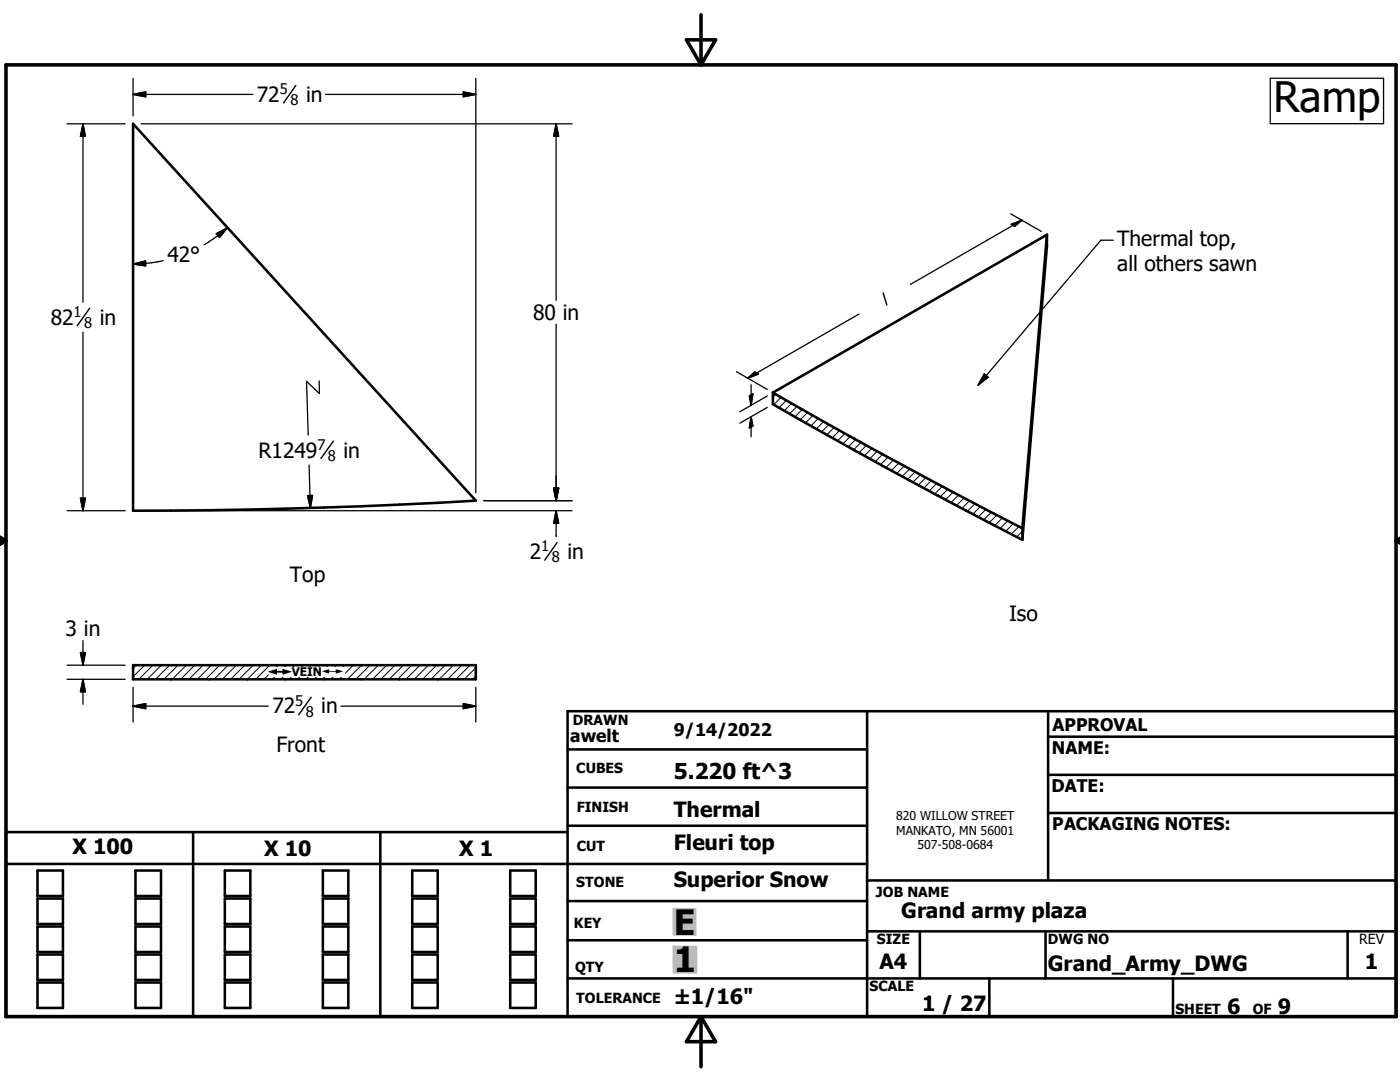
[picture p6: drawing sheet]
<svg xmlns="http://www.w3.org/2000/svg" width="279mm" height="216mm" viewBox="0 0 279 216" stroke-linecap="round" stroke-linejoin="round" font-family="sans-serif">
<g fill="none" stroke="#000" stroke-width=".51">
<path d="M26.6 24.7l68.4 75.2a1187.4 1187.4 0 0 1-68.4 2zM208.9 46.8l-54.7 31.5M208.9 46.8v2.3l-4.9 58.6M208.9 46.8l-4.9 58.6M154.2 78.3v2.4a1193.2 1193.2 0 0 0 49.8 27M154.2 78.3a1130.1 1130.1 0 0 0 49.8 27.1M204 105.4v2.3M26.6 132.7h68.4v2.8h-68.4zM113.3 149.5h59.7M113.3 157.2h59.7M173 141.9v61M209.2 147h69.4"/>
<path d="M209.2 154.6h69.4M209.2 141.9v33.8M1.2 172.4h171.8M7.5 173.7h5.1v5.1h-5.1zM7.5 179.3h5.1v5.1h-5.1zM27 173.7h5.1v5.1h-5.1zM27 179.3h5.1v5.1h-5.1zM38.5 166v36.9M44.9 173.7h5.1v5.1h-5.1zM44.9 179.3h5.1v5.1h-5.1zM64.4 173.7h5.1v5.1h-5.1zM64.4 179.3h5.1v5.1h-5.1z"/>
<path d="M75.9 166v36.9M82.3 173.7h5.1v5.1h-5.1zM82.3 179.3h5.1v5.1h-5.1zM101.8 173.7h5.1v5.1h-5.1zM101.8 179.3h5.1v5.1h-5.1zM113.3 166h-112.1v36.9h277.4v-61h-165.3v61M113.3 179.8h59.7M113.3 164.8h59.7M173 175.7h105.6M209.2 162.2h69.4M7.5 184.9h5.1v5.1h-5.1zM7.5 190.5h5.1v5h-5.1z"/>
<path d="M7.5 196h5.1v5.1h-5.1zM27 190.5h5.1v5h-5.1zM27 196h5.1v5.1h-5.1zM27 184.9h5.1v5.1h-5.1zM44.9 190.5h5.1v5h-5.1zM44.9 196h5.1v5.1h-5.1zM44.9 184.9h5.1v5.1h-5.1zM64.4 190.5h5.1v5h-5.1zM64.4 196h5.1v5.1h-5.1zM64.4 184.9h5.1v5.1h-5.1zM82.3 190.5h5.1v5h-5.1zM82.3 196h5.1v5.1h-5.1z"/>
<path d="M82.3 184.9h5.1v5.1h-5.1zM101.8 190.5h5.1v5h-5.1zM101.8 196h5.1v5.1h-5.1zM101.8 184.9h5.1v5.1h-5.1zM113.3 187.6h59.7M113.3 195.2h165.3M173 185.8h105.6M183.6 185.8v9.4M197.4 195.2v7.7M208.7 185.8v9.4M234.1 195.2v7.7M268.9 185.8v9.4"/>
</g>
<g fill="none" stroke="#000" stroke-width=".2">
<path d="M154.8 78.7l-.6 .5M155.9 79.3l-1.5 1.5M156.9 79.9l-1.4 1.4M158 80.5l-1.5 1.5M159.1 81.1l-1.5 1.5M160.1 81.7l-1.4 1.5M161.2 82.3l-1.5 1.5M162.2 82.9l-1.4 1.5M163.3 83.5l-1.5 1.5M164.4 84.1l-1.5 1.5M165.4 84.7l-1.5 1.5M166.5 85.3l-1.5 1.5"/>
<path d="M167.6 85.9l-1.5 1.5M168.6 86.5l-1.5 1.5M169.7 87.1l-1.5 1.5M170.8 87.7l-1.5 1.5M171.9 88.3l-1.5 1.4M172.9 88.9l-1.5 1.5M174 89.5l-1.5 1.4M175.1 90.1l-1.5 1.5M176.2 90.6l-1.5 1.5M177.2 91.2l-1.5 1.5M178.3 91.8l-1.5 1.5M179.4 92.4l-1.5 1.5"/>
<path d="M180.5 93l-1.6 1.5M181.5 93.6l-1.5 1.5M182.6 94.2l-1.5 1.4M183.7 94.7l-1.5 1.5M184.8 95.3l-1.5 1.5M185.9 95.9l-1.5 1.5M186.9 96.5l-1.5 1.5M188 97.1l-1.5 1.5M189.1 97.6l-1.5 1.5M190.2 98.2l-1.5 1.5M191.3 98.8l-1.5 1.5M192.4 99.4l-1.5 1.5"/>
<path d="M193.5 99.9l-1.5 1.6M194.6 100.5l-1.5 1.5M195.7 101.1l-1.6 1.5M196.8 101.7l-1.6 1.5M197.9 102.2l-1.6 1.5M198.9 102.8l-1.5 1.5M200 103.4l-1.5 1.5M201.1 103.9l-1.5 1.5M202.2 104.5l-1.5 1.5M203.3 105.1l-1.5 1.5M204 107.7h.1M204 106l-1.1 1.1"/>
<path d="M27.2 132.7l-.6 .7M28.9 132.7l-2.3 2.3M30.5 132.7l-2.8 2.8M32.2 132.7l-2.8 2.8M33.9 132.7l-2.9 2.8M35.5 132.7l-2.8 2.8M37.2 132.7l-2.8 2.8M38.9 132.7l-2.9 2.8M40.5 132.7l-2.8 2.8M42.2 132.7l-2.8 2.8M43.9 132.7l-2.9 2.8M45.5 132.7l-2.8 2.8"/>
<path d="M47.2 132.7l-2.8 2.8M48.9 132.7l-2.9 2.8M50.5 132.7l-2.8 2.8M52.2 132.7l-2.9 2.8M53.9 132.7l-2.9 2.8M55.5 132.7l-2.8 2.8M57.2 132.7l-2.8 2.8M58.8 132.7l-2.8 2.8M60.5 132.7l-2.8 2.8M62.2 132.7l-2.9 2.8M63.8 132.7l-2.8 2.8M65.5 132.7l-2.8 2.8"/>
<path d="M67.2 132.7l-2.8 2.8M68.8 132.7l-2.8 2.8M70.5 132.7l-2.8 2.8M72.2 132.7l-2.9 2.8M73.8 132.7l-2.8 2.8M75.5 132.7l-2.8 2.8M77.2 132.7l-2.8 2.8M78.8 132.7l-2.8 2.8M80.5 132.7l-2.8 2.8M82.2 132.7l-2.9 2.8M83.8 132.7l-2.8 2.8M85.5 132.7l-2.8 2.8"/>
<path d="M87.1 132.7l-2.8 2.8M88.8 132.7l-2.8 2.8M90.5 132.7l-2.8 2.8M92.2 132.7l-2.9 2.8M93.8 132.7l-2.8 2.8M95 134.9l-.7 .6M95 133.2l-2.3 2.3"/>
</g>
<path d="M1.2 12.9h277.4v190h-277.4zM137 7.9h5.8l-2.9 5zM139.9 2.9v10M-.1 107.9h1.3M-.1 107.2l1.3 .7M1.2 107.9l-1.2 .7M278.6 107.9h.8M278.6 107.9l.8 .5M279.4 107.4l-.8 .5M139.9 202.9v10M139.9 202.9l2.9 5h-5.8z" fill="none" stroke="#000" stroke-width=".71"/>
<g fill="#c0c0c0" stroke="#c0c0c0" stroke-width=".51">
<path d="M134.5 188.9h4.4v5.1z"/>
<path d="M134.5 188.9l4.4 5.1h-4.4z"/>
<path d="M134.5 181.4h4.3v5.1z"/>
<path d="M134.5 181.4l4.3 5.1h-4.3z"/>
</g>
<g fill="none" stroke="#000" stroke-width=".25">
<path d="M26.6 18.8h23.9M26.6 18.8l2.5-.5v1zM26.6 15.7v7.4M65 18.8h30M92.5 18.3l2.5 .5-2.5 .5zM95 15.7v82.6M253.5 15.6h22.6v9.1h-22.6zM13.4 24.7h11.6M16.6 24.7v35.6M16.6 24.7l.4 2.5h-.9zM28.2 24.7h86M111 24.7l.5 2.5h-1z"/>
<path d="M111 24.7v35.2M26.6 52.7l2.4-.6 .1 1zM32.6 52a29.3 29.3 0 0 1-6 .7M43.2 46.6l2.2-1.2-1.6 2zM45.4 45.4l-1.9 1.6-2.7 1.8M201.7 42.7l6.1 3.5M201.8 44.8l2.1-.9-1.4 1.3zM203.9 43.9l-22.2 12.8M222.2 47.9h-2.5l-24.5 29M16.6 66.3v35.6M63.7 76v2.5l-2.5-2.4 .3 10.7M111 64.7v35.2"/>
<path d="M147 74.2l6.1 3.5M149.2 75.5l1.4-1.3 .7 .4zM149.5 79l.8-.4-.4 2.3zM149.9 76.8v4.1M153.1 79l-5.4 3.2M171.4 62.7l-22.2 12.8M196.4 74.6l.8 .7-2 1.6zM16.1 99.4h.9l-.4 2.5zM61.4 98.9h1l-.5 2.5zM61.7 92.8l.2 8.6M96.6 99.9h17.6M110.5 97.4h1l-.5 2.5z"/>
<path d="M149.9 83.1v4.1M149.9 83.1l.4 1.9-.8 .4zM153.1 81.3l-5.4 3.1M13.4 101.9h11.6M28.2 101.9h86M111 101.9v5.2M111 101.9l.5 2.5h-1zM13.4 135.5h11.6M13.4 132.7h11.6M16.1 130.2h.9l-.4 2.5zM16.6 127.8v4.9M16.6 135.5v5"/>
<path d="M16.6 135.5l.4 2.5h-.9zM26.6 137.1v7M95 137.1v7M26.6 140.9l2.5-.5v1zM26.6 140.9h26.9M68 140.9h27M92.5 140.4l2.5 .5-2.5 .5z"/>
</g>
<g fill="#000" stroke="#000" stroke-width=".25">
<path d="M26.6 18.8l2.5-.5v1zM92.5 18.3l2.5 .5-2.5 .5zM16.6 24.7l.4 2.5h-.9zM111 24.7l.5 2.5h-1zM26.6 52.7l2.4-.6 .1 1zM43.2 46.6l2.2-1.2-1.6 2zM201.8 44.8l2.1-.9-1.4 1.3zM149.5 79l.8-.4-.4 2.3zM149.2 75.5l1.4-1.3 .7 .4zM196.4 74.6l.8 .7-2 1.6zM16.1 99.4h.9l-.4 2.5zM61.4 98.9h1l-.5 2.5z"/>
<path d="M110.5 97.4h1l-.5 2.5zM149.9 83.1l.4 1.9-.8 .4zM111 101.9l.5 2.5h-1zM16.1 130.2h.9l-.4 2.5zM16.6 135.5l.4 2.5h-.9zM26.6 140.9l2.5-.5v1zM92.5 140.4l2.5 .5-2.5 .5z"/>
</g>
<path d="M59 17l-2.4 3.5M176.3 58.4l.7 2.5M17.9 61.5l-2.5 3.5M66.5 88l-2.4 3.5M111.2 108.3l-2.5 3.5M62.1 139.1l-2.5 3.5" fill="none" stroke="#000" stroke-width=".28"/>
<g fill="#fff" stroke="#fff" stroke-width=".25">
<path d="M53.7 133.2h15.1v1.7z"/>
<path d="M53.7 133.2l15.1 1.7h-15.1z"/>
</g>
<text font-size="8.4" x="254.1" y="22.4">Ramp</text>
<g font-size="7">
<text x="134.5" y="186.5">E</text>
<text x="134.5" y="194">1</text>
</g>
<text font-size="4.4" x="134.5" y="155.5">5.220 ft^3</text>
<g font-size="4.2">
<text x="51.3" y="20.3">72</text>
<text x="61.1" y="20.3">in</text>
<text x="33.4" y="52.4">42°</text>
<text x="223" y="49.1">Thermal top,</text>
<text x="223" y="54.1">all others sawn</text>
<text x="10.1" y="64.8">82</text>
<text x="19.9" y="64.8">in</text>
<text x="106.4" y="63.8">80 in</text>
<text x="51.6" y="91.3">R1249</text>
<text x="68.6" y="91.3">in</text>
<text x="105.7" y="111.5">2</text>
<text x="113.2" y="111.5">in</text>
<text x="57.9" y="116.2">Top</text>
<text x="201.4" y="123.9">Iso</text>
<text x="13.1" y="127">3 in</text>
<text x="54.4" y="142.4">72</text>
<text x="64.1" y="142.4">in</text>
<text x="55.2" y="150.1">Front</text>
<text x="134.4" y="163.1">Thermal</text>
<text x="14.5" y="170.5">X 100</text>
<text x="52.7" y="170.9">X 10</text>
<text x="91.7" y="170.9">X 1</text>
<text x="134.4" y="169.5">Fleuri top</text>
<text x="134.4" y="176.9">Superior Snow</text>
<text x="179.9" y="183.3">Grand army plaza</text>
<text x="175.5" y="193.3">A4</text>
<text x="209.1" y="193.8">Grand_Army_DWG</text>
<text x="272.4" y="193.3">1</text>
<text x="134.4" y="200.3">±1/16&quot;</text>
<text x="184" y="201.7">1 / 27</text>
<text x="244.9" y="202.3">6</text>
<text x="255" y="202.3">9</text>
</g>
<g font-size="3.5">
<text x="113.8" y="148">awelt</text>
<text x="134.5" y="146.9">9/14/2022</text>
<text x="210.1" y="145.8">APPROVAL</text>
<text x="209.9" y="150.4">NAME:</text>
<text x="209.8" y="158.1">DATE:</text>
<text x="210" y="165.6">PACKAGING NOTES:</text>
</g>
<g font-size="2.9">
<text x="55.9" y="18.8">5</text>
<text x="58" y="21">8</text>
<text x="14.7" y="63.3">1</text>
<text x="16.8" y="65.4">8</text>
<text x="63.3" y="89.8">7</text>
<text x="65.4" y="91.9">8</text>
<text x="108" y="110">1</text>
<text x="110.1" y="112.2">8</text>
<text x="58.9" y="140.8">5</text>
<text x="61" y="143">8</text>
</g>
<g font-size="2.8">
<text x="114.3" y="144.6">DRAWN</text>
<text x="115" y="154.3">CUBES</text>
<text x="115.1" y="162">FINISH</text>
<text x="115.1" y="169.8">CUT</text>
<text x="115" y="177.1">STONE</text>
<text x="174.8" y="178.9">JOB NAME</text>
<text x="114.6" y="185.3">KEY</text>
<text x="175" y="188.4">SIZE</text>
<text x="209.1" y="188.4">DWG NO</text>
<text x="271.3" y="188.4">REV</text>
<text x="114.8" y="193.9">QTY</text>
<text x="173.5" y="197.8">SCALE</text>
<text x="115" y="200.2">TOLERANCE</text>
<text x="234.6" y="202.3">SHEET</text>
<text x="250" y="202.3">OF</text>
</g>
<g font-size="2.4">
<text x="58.3" y="135">VEIN</text>
<text x="178.9" y="163.6">820 WILLOW STREET</text>
<text x="178.9" y="166.5">MANKATO, MN 56001</text>
<text x="183.1" y="169.5">507-508-0684</text>
</g>
<text font-size="1.9" x="64.3" y="135">#</text>
<text font-size="1.8" x="53.8" y="135">#</text>
</svg>
